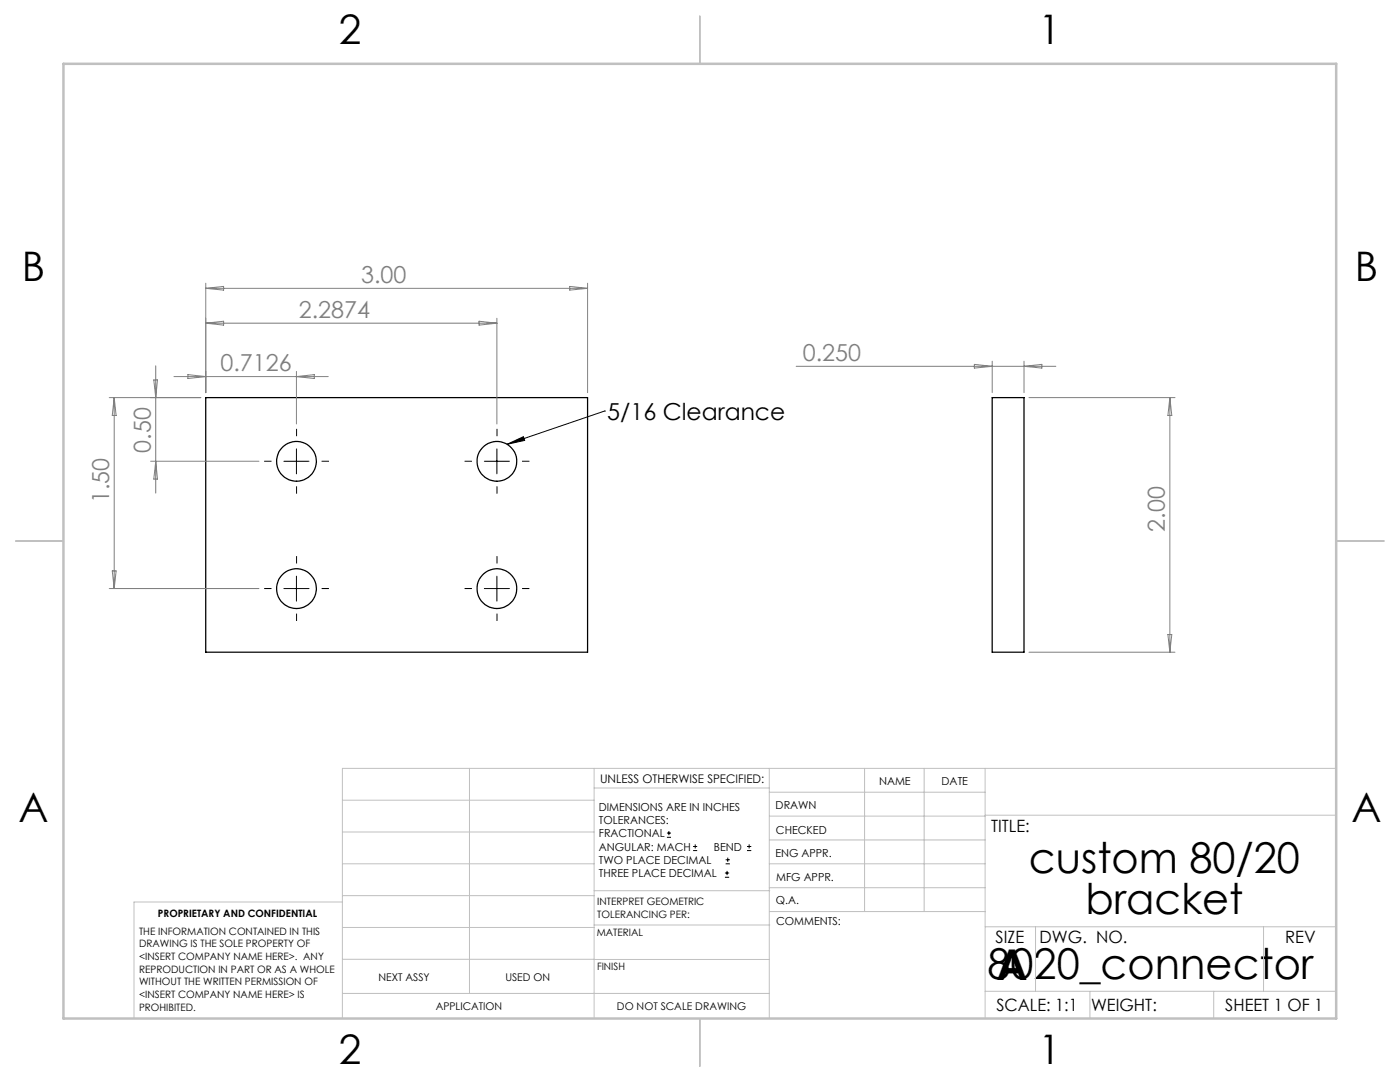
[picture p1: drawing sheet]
<svg xmlns="http://www.w3.org/2000/svg" width="279mm" height="216mm" viewBox="0 0 279 216" stroke-linecap="round" stroke-linejoin="round" font-family="sans-serif">
<g fill="none" stroke="#000" stroke-width=".25">
<path d="M41.1 79.3h76.2v50.8h-76.2zM198 79.3h6.4v50.8h-6.4z"/>
<circle cx="59.2" cy="92.1" r="4"/>
<circle cx="99.2" cy="92.1" r="4"/>
<circle cx="59.2" cy="117.5" r="4"/>
<circle cx="99.2" cy="117.5" r="4"/>
</g>
<g fill="none" stroke="#000" stroke-width=".2">
<path d="M56.7 92h5M59.2 89.6v4.9M96.7 92h5M99.2 89.6v4.9M101.2 88.7l3.3-1.6 .2 .8zM120.6 82h.1M120.6 82l-19.4 6.7M56.7 117.4h5M59.2 115v4.9M96.7 117.4h5M99.2 115v4.9M133.1 167.1h.8"/>
<path d="M133.1 166.2h.8M133.5 165.8v.9M138.3 169.7h.8M138.3 168.9h.8M138.7 168.5v.8M144.7 175h.8M144.7 174.2h.8M144.8 172.4h.9M144.8 171.6h.9M145.1 173.8v.8M145.2 171.1v.9M149.1 169.7h.8"/>
<path d="M149.1 168.9h.8M149.5 168.5v.8"/>
</g>
<g fill="none" stroke="#000" stroke-width=".2" stroke-dasharray="15.2 1.3 1.3 1.3" stroke-linecap="butt">
<path d="M54.2 92h-1.5M59.2 87v-1.4M59.2 97v1.5M64.2 92h1.5M94.2 92h-1.5M99.2 87v-1.4M99.2 97v1.5M104.2 92h1.5M54.2 117.4h-1.5M59.2 112.4v-1.4M64.2 117.4h1.5M94.2 117.4h-1.5"/>
<path d="M99.2 112.4v-1.4M104.2 117.4h1.5M59.2 122.4v1.5M99.2 122.4v1.5"/>
</g>
<g fill="none" stroke="#808080" stroke-width=".2">
<path d="M41.1 56.5v21.9M41.1 57.5h76.2M41.1 57.5l3.5-.3v.7zM113.7 57.2l3.6 .3-3.6 .4zM117.3 56.5v21.9M21.8 79.3h18.3M22.8 79.3l.4 3.6h-.8zM22.8 79.3v38.1M30.7 75.8h.7l-.3 3.5zM31.1 73v25.4M34.7 75.1h30.8M37.5 74.8l3.6 .3-3.6 .4z"/>
<path d="M41.1 64.5l3.5-.4v.8zM41.1 64.5h58.1M59.2 74.1v10.5M59.2 75.1l3.5-.3v.7zM95.6 64.1l3.6 .4-3.6 .4zM99.2 63.5v21.1M158.9 73.1h51.8M194.5 72.7l3.5 .4-3.5 .3zM198 72.1v6.3M204.4 72.1v6.3M204.4 73.1l3.5-.4v.7zM205.4 79.3h29.1"/>
<path d="M233.5 79.3v50.8M233.5 79.3l.4 3.6h-.8zM30.1 92h21.6M31.1 92l.3 3.6h-.7zM21.8 117.4h29.9M22.4 113.9h.8l-.4 3.5zM205.4 130.1h29.1M233.1 126.6h.8l-.4 3.5z"/>
</g>
<g fill="none" stroke="#c0c0c0" stroke-width=".2">
<path d="M68.3 159.7h50.3M93.7 153.3v44.9M118.6 153.3v49.9M118.6 157.2h34.9M153.5 153.3v49.9M153.5 158.1h43.1M172.5 153.3v28.6M184.4 153.3v28.6M196.6 153.3v49.9M266.7 153.3h-198.4v49.9M68.3 178.7h50.3M68.3 172.4h50.3"/>
<path d="M68.3 166h50.3M68.3 180h-41.6v23.2M118.6 177.7h35M153.5 167.6h43.1M153.5 162.8h43.1M153.5 172.4h43.1M153.5 177.1h43.1M196.6 162.7h70.1M68.3 198.2h85.2M68.3 191.4l85.2 .1M68.3 185.1h50.3M118.6 184.6h35"/>
<path d="M153.6 181.9h43M196.6 197.8h70.1M196.6 184.9h70.1M206.7 184.9v12.9M217.5 197.8v5.4M242.2 197.8v5.4M252.2 184.9v12.9"/>
</g>
<path d="M139.7 3.2v9.5M3.1 107.9h9.6M266.7 107.9h9.5M139.7 203.2v9.6" fill="none" stroke="#c0c0c0" stroke-width=".25"/>
<path d="M12.7 12.7h254v190.5h-254z" fill="none" stroke="#c0c0c0" stroke-width=".5"/>
<path d="M101.2 88.7l3.3-1.6 .2 .8z" fill="#000"/>
<g font-size="8.5">
<text x="205.3" y="174.2">custom 80/20</text>
<text x="216.6" y="182.3">bracket</text>
<text x="197.1" y="195.4">8020_connector</text>
<text x="198.9" y="195.5">A</text>
</g>
<g font-size="8.1">
<text x="67.6" y="8.9">2</text>
<text x="207.3" y="8.9">1</text>
<text x="4.4" y="56.2">B</text>
<text x="270.4" y="56.2">B</text>
<text x="3.7" y="164.1">A</text>
<text x="269.7" y="164.1">A</text>
<text x="67.6" y="212.4">2</text>
<text x="207.3" y="212.4">1</text>
</g>
<g font-size="4.7" fill="#808080">
<text x="72.1" y="56.5">3.00</text>
<text x="59.6" y="63.5">2.2874</text>
<text x="44" y="74.1">0.7126</text>
<text x="160.2" y="72.1">0.250</text>
<text x="30.1" y="90.3" transform="rotate(-90 30.1 90.3)">0.50</text>
<text x="21.8" y="100.4" transform="rotate(-90 21.8 100.4)">1.50</text>
<text x="232.5" y="106.1" transform="rotate(-90 232.5 106.1)">2.00</text>
</g>
<text font-size="4.7" x="121.2" y="83.7">5/16 Clearance</text>
<g font-size="3.4">
<text x="197.8" y="166">TITLE:</text>
<text x="198.7" y="188.1">SIZE</text>
<text x="207.5" y="188.1">DWG. NO.</text>
<text x="256.5" y="188.2">REV</text>
<text x="198.8" y="201.7">SCALE: 1:1</text>
<text x="217.7" y="201.8">WEIGHT:</text>
<text x="244.5" y="201.7">SHEET 1 OF 1</text>
</g>
<text font-size="2.4" x="119.8" y="156.2">UNLESS OTHERWISE SPECIFIED:</text>
<g font-size="2.2">
<text x="119.5" y="161.8">DIMENSIONS ARE IN INCHES</text>
<text x="154.8" y="161.4">DRAWN</text>
<text x="175.4" y="156.6">NAME</text>
<text x="187.9" y="156.7">DATE</text>
<text x="119.5" y="164.4">TOLERANCES:</text>
<text x="119.5" y="167.1">FRACTIONAL</text>
<text x="154.9" y="166.3">CHECKED</text>
<text x="119.5" y="169.7">ANGULAR: MACH</text>
<text x="119.5" y="172.4">TWO PLACE DECIMAL</text>
<text x="142.5" y="169.7">BEND</text>
<text x="154.8" y="171">ENG APPR.</text>
<text x="119.5" y="175">THREE PLACE DECIMAL</text>
<text x="154.9" y="175.7">MFG APPR.</text>
<text x="154.9" y="180.4">Q.A.</text>
<text x="154.9" y="184.6">COMMENTS:</text>
</g>
<g font-size="2.1">
<text x="75.5" y="195.7">NEXT ASSY</text>
<text x="100.9" y="195.7">USED ON</text>
<text x="86.9" y="201.5">APPLICATION</text>
<text x="123.1" y="201.6">DO NOT SCALE DRAWING</text>
</g>
<g font-size="2">
<text x="31.5" y="182.9">PROPRIETARY AND CONFIDENTIAL</text>
<text x="119.2" y="180.6">INTERPRET GEOMETRIC</text>
<text x="119.2" y="183.1">TOLERANCING PER:</text>
<text x="27.8" y="186.5">THE INFORMATION CONTAINED IN THIS</text>
<text x="27.8" y="189">DRAWING IS THE SOLE PROPERTY OF</text>
<text x="27.8" y="191.6">&lt;INSERT COMPANY NAME HERE&gt;. ANY</text>
<text x="119.1" y="186.7">MATERIAL</text>
<text x="27.8" y="194.1">REPRODUCTION IN PART OR AS A WHOLE</text>
<text x="27.8" y="196.6">WITHOUT THE WRITTEN PERMISSION OF</text>
<text x="119.1" y="193.5">FINISH</text>
<text x="27.8" y="199.1">&lt;INSERT COMPANY NAME HERE&gt; IS</text>
<text x="27.8" y="201.7">PROHIBITED.</text>
</g>
</svg>
